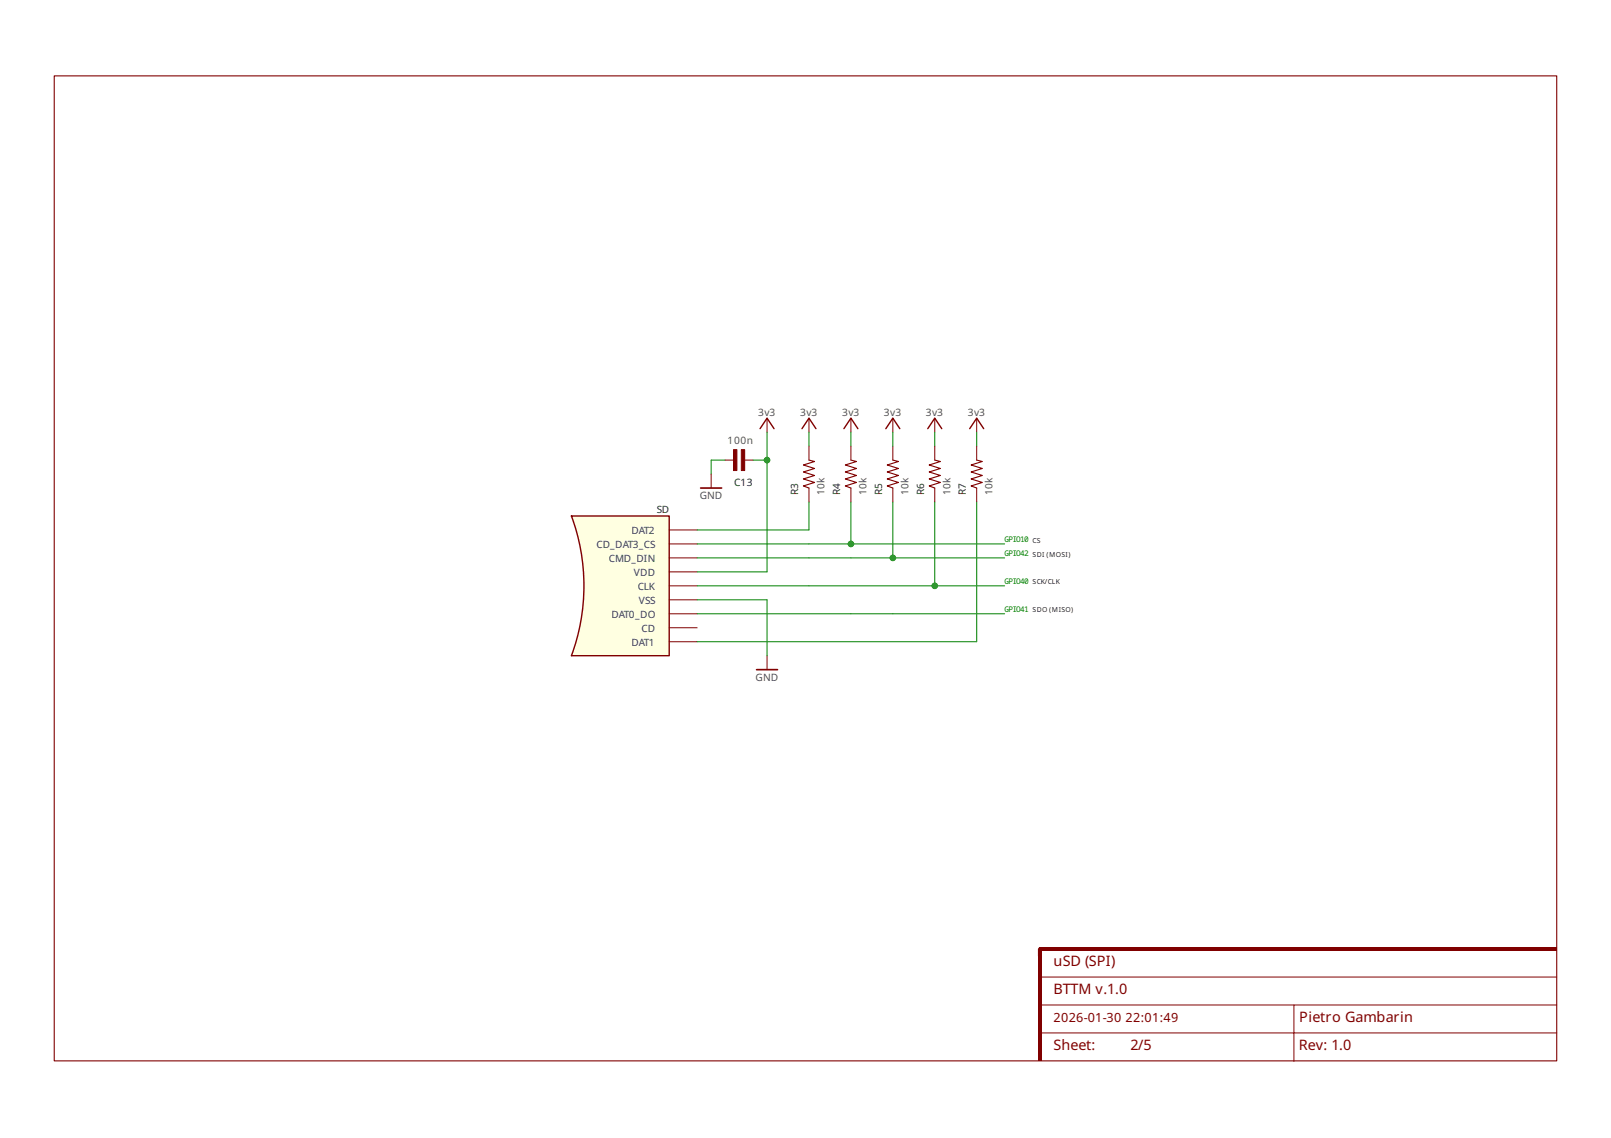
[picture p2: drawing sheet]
<svg xmlns="http://www.w3.org/2000/svg" width="297mm" height="210mm" viewBox="0 0 297 210" stroke-linecap="round" stroke-linejoin="round" font-family="sans-serif">
<path d="M172.4 84.9l1 .2-2.1 .7 2.1 .6-2.1 .7 2.1 .6-2.1 .6 2.1 .7-2.1 .6 1.1 .4M180.1 84.9l1 .2-2 .7 2 .6-2 .7 2 .6-2 .6 2 .7-2 .6 1 .4" fill="none" stroke="#800000" stroke-width=".21"/>
<path d="M141.4 77.1v2.6M164.6 77.1v2.6M131.1 87.4v2.6M172.4 82.3v2.6M172.4 90v2.6M180.1 82.3v2.6M180.1 90v2.6" fill="none" stroke="#800000" stroke-width=".18"/>
<path d="M140.1 79.1l1.3-2 1.3 2M163.3 79.1l1.3-2 1.3 2" fill="none" stroke="#800000" stroke-width=".26"/>
<path d="M129.2 90h3.9" fill="none" stroke="#800000" stroke-width=".3"/>
<g fill="#800000">
<path d="M191.7 174.8h95.3v.6h-95.3z" fill-rule="evenodd"/>
<path d="M191.4 175.1h.6v20.6h-.6z" fill-rule="evenodd"/>
</g>
<path d="M10 14h277v181.7h-277z" fill="none" stroke="#800000" stroke-width=".2"/>
<path d="M172.4 77.1v2.6M156.9 82.3v2.6M156.9 90v2.6M191.7 190.5h46.9v5.3M191.7 180.2h95.3M191.7 185.4h46.9M287 185.4h-48.4v5.1h48.4" fill="none" stroke="#800000" stroke-width=".18"/>
<path d="M193 175.1h-1.3v1.2" fill="none" stroke="#800000" stroke-width=".62"/>
<path d="M171.1 79.1l1.3-2 1.2 2" fill="none" stroke="#800000" stroke-width=".26"/>
<path d="M156.9 84.9l1 .2-2 .7 2 .6-2 .7 2 .6-2 .6 2 .7-2 .6 1 .4" fill="none" stroke="#800000" stroke-width=".21"/>
<path d="M105.4 95.2h18v25.7l-18 .1a37.2 37.2 0 0 0 0-25.8z" fill-rule="evenodd" fill="#ffffe1" stroke="#800000" stroke-width=".26"/>
<g fill="none" stroke="#800000" stroke-width=".18">
<path d="M149.2 77.1v2.6M156.9 77.1v2.6M180.1 77.1v2.6M123.4 97.8h5.1M133.7 84.9h1.5M137.3 84.9h1.6M149.2 82.3v2.6M149.2 90v2.6M164.6 82.3v2.6M164.6 90v2.6M123.4 105.5h5.1M123.4 115.8h5.1"/>
<path d="M123.4 113.2h5.1M123.4 118.4h5.1M123.4 100.3h5.1M123.4 102.9h5.1M123.4 108.1h5.1M123.4 110.6h5.1M141.4 120.9v2.6"/>
</g>
<path d="M149.2 84.9l1 .2-2.1 .7 2.1 .6-2.1 .7 2.1 .6-2.1 .6 2.1 .7-2.1 .6 1.1 .4M164.6 84.9l1.1 .2-2.1 .7 2.1 .6-2.1 .7 2.1 .6-2.1 .6 2.1 .7-2.1 .6 1 .4" fill="none" stroke="#800000" stroke-width=".21"/>
<path d="M147.9 79.1l1.3-2 1.2 2M155.6 79.1l1.3-2 1.3 2M178.8 79.1l1.3-2 1.3 2" fill="none" stroke="#800000" stroke-width=".26"/>
<g fill="#800000" stroke="#800000" stroke-width=".18">
<path d="M135.2 82.9h.7v3.9h-.7z" fill-rule="evenodd"/>
<path d="M136.7 82.9h.6v3.9h-.6z" fill-rule="evenodd"/>
</g>
<path d="M139.5 123.5h3.9" fill="none" stroke="#800000" stroke-width=".3"/>
<g fill="none" stroke="#008000" stroke-width=".18">
<path d="M141.4 79.7v25.8h-12.9M149.2 79.7v2.6M156.9 79.7v2.6M164.6 79.7v2.6M172.4 79.7v2.6M180.1 79.7v2.6M133.7 84.9h-2.6v2.5M138.9 84.9h2.5M149.2 92.6v5.2h-20.7M156.9 92.6v7.7M164.6 92.6v10.3M172.4 92.6v15.5"/>
<path d="M180.1 92.6v25.8h-51.6M128.5 113.2h56.7M128.5 102.9h56.7M128.5 100.3h56.7M128.5 110.6h12.9v10.3M128.5 108.1h56.7"/>
</g>
<g fill="#008000">
<circle cx="164.6" cy="102.9" r=".61"/>
<circle cx="156.9" cy="100.3" r=".61"/>
<circle cx="141.4" cy="84.9" r=".61"/>
<circle cx="172.4" cy="108.1" r=".61"/>
</g>
<g font-size="2.7" fill="#800000">
<text x="194.3" y="178.2">uSD (SPI)</text>
<text x="194.3" y="183.4">BTTM v.1.0</text>
<text x="239.6" y="188.5">Pietro Gambarin</text>
<text x="194.3" y="193.7">Sheet:</text>
<text x="208.4" y="193.7">2/5</text>
<text x="239.5" y="193.7">Rev: 1.0</text>
</g>
<g font-size="2.3" fill="#800000">
<text x="194.3" y="188.5">2026-01-30</text>
<text x="207.5" y="188.5">22:01:49</text>
</g>
<g font-size="1.9" fill="#505050">
<text x="139.8" y="76.7">3v3</text>
<text x="147.5" y="76.7">3v3</text>
<text x="155.3" y="76.7">3v3</text>
<text x="163" y="76.7">3v3</text>
<text x="170.7" y="76.7">3v3</text>
<text x="178.4" y="76.7">3v3</text>
<text x="134.2" y="81.8">100n</text>
<text x="129" y="92.1">GND</text>
<text x="139.3" y="125.6">GND</text>
</g>
<text font-size="1.9" fill="#202020" x="135.3" y="89.6">C13</text>
<g font-size="1.8" fill="#202020">
<text x="121.1" y="94.7">SD</text>
<text x="147.2" y="91.3" transform="rotate(-90 147.2 91.3)">R3</text>
<text x="154.9" y="91.3" transform="rotate(-90 154.9 91.3)">R4</text>
<text x="162.6" y="91.3" transform="rotate(-90 162.6 91.3)">R5</text>
<text x="170.4" y="91.3" transform="rotate(-90 170.4 91.3)">R6</text>
<text x="178.1" y="91.3" transform="rotate(-90 178.1 91.3)">R7</text>
</g>
<g font-size="1.8" fill="#505050">
<text x="152" y="91.3" transform="rotate(-90 152 91.3)">10k</text>
<text x="159.8" y="91.3" transform="rotate(-90 159.8 91.3)">10k</text>
<text x="167.5" y="91.3" transform="rotate(-90 167.5 91.3)">10k</text>
<text x="175.2" y="91.3" transform="rotate(-90 175.2 91.3)">10k</text>
<text x="183" y="91.3" transform="rotate(-90 183 91.3)">10k</text>
</g>
<g font-size="1.8" fill="#404040">
<text x="110" y="101.1">CD_DAT3_CS</text>
<text x="116.4" y="98.6">DAT2</text>
<text x="112.3" y="103.7">CMD_DIN</text>
<text x="116.9" y="106.3">VDD</text>
<text x="117.6" y="108.9">CLK</text>
<text x="117.8" y="111.4">VSS</text>
<text x="112.7" y="114">DAT0_DO</text>
<text x="116.4" y="119.2">DAT1</text>
<text x="118.3" y="116.6">CD</text>
</g>
<g font-size="1.4" fill="#008000">
<text x="185.2" y="100">GPIO10</text>
<text x="185.2" y="102.5">GPIO42</text>
<text x="185.2" y="107.7">GPIO40</text>
<text x="185.2" y="112.9">GPIO41</text>
</g>
<g font-size="1.3" fill="#000080">
<text x="190.4" y="100.1">CS</text>
<text x="190.4" y="102.7">SDI (MOSI)</text>
<text x="190.4" y="107.8">SCK/CLK</text>
<text x="190.4" y="113">SDO (MISO)</text>
</g>
</svg>
